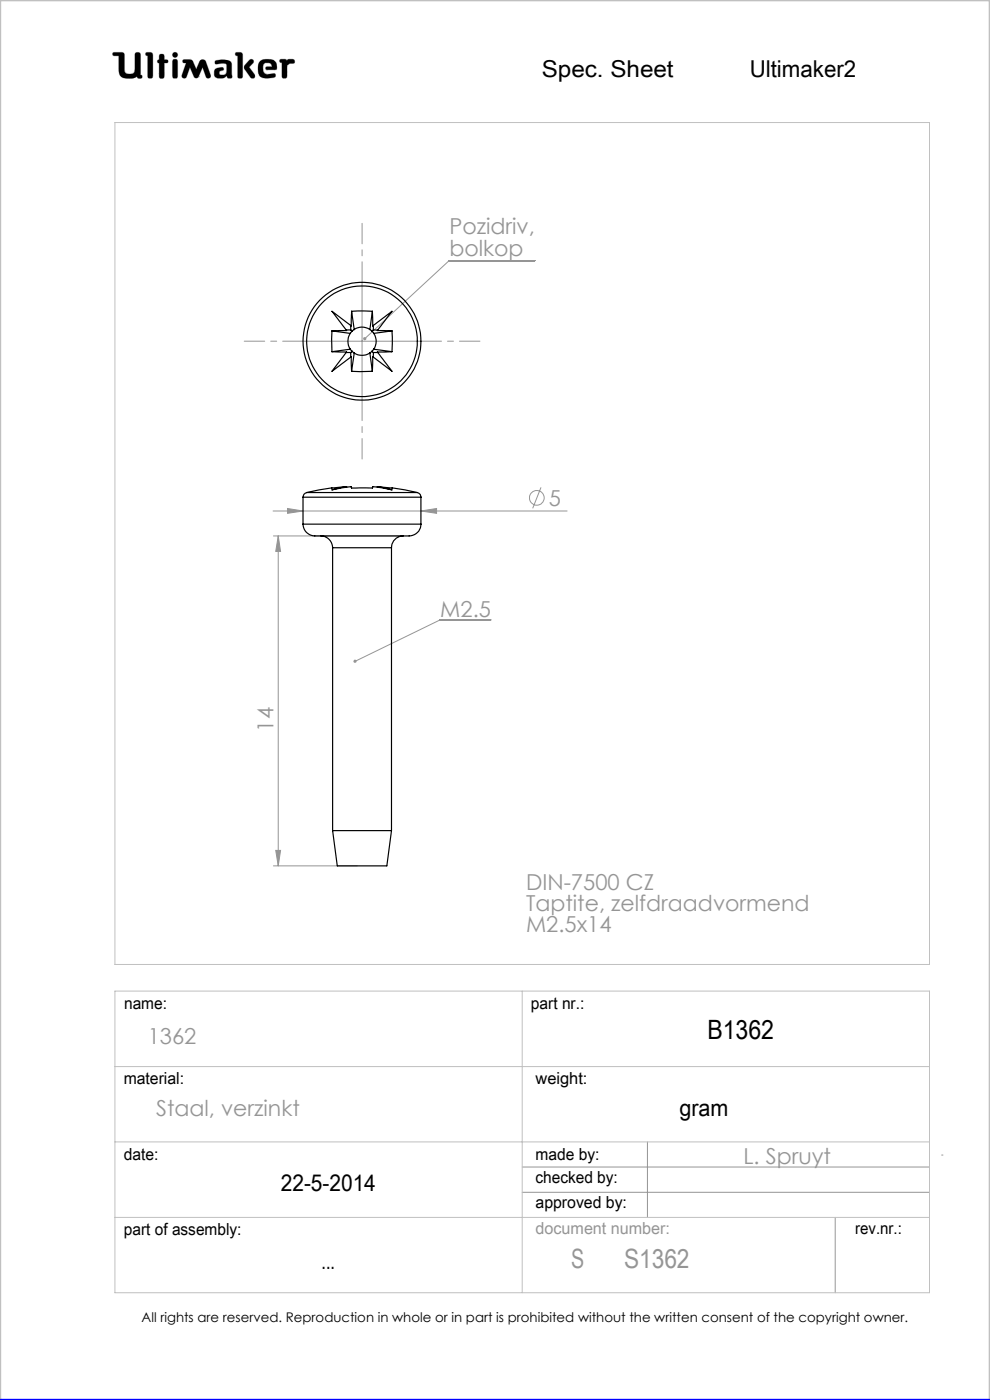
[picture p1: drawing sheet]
<svg xmlns="http://www.w3.org/2000/svg" width="210mm" height="297mm" viewBox="0 0 210 297" stroke-linecap="round" stroke-linejoin="round" font-family="sans-serif">
<g fill="none" stroke="#c0c0c0" stroke-width=".21">
<path d="M24 11.1h1.9l.4 .3 .2 3.9a1.51 1.51 0 0 0 2 0l.2-4a.77 .77 0 0 1 1 0l.1 4.6 .3 .1a.39 .39 0 0 1-.3 .6l-.6-.1-.1-.3-.9 .4-2.1-.1-.6-.5-.3-1.5v-2.7h-1a.39 .39 0 0 1-.3-.2 .39 .39 0 0 1 .1-.5zM31 11.1l1.2 .1 .2 .4-.1 4.8a.6 .6 0 0 1-.6 .2 .6 .6 0 0 1-.4-.5v-4.3l-.4-.1zM33.8 12.7v-1.1a.6 .6 0 0 1 .7-.1 .6 .6 0 0 1 .4 .5v.7h.6a.37 .37 0 0 1 0 .6l-.6 .1-.1 3.1a.6 .6 0 0 1-.6 .1 .6 .6 0 0 1-.4-.5v-2.7M33.8 12.7h.1M33.8 13.4h.1M33.8 15.7h.1M33.8 12.7h-.3l-.1 .3v.2l.4 .2M36.7 11.3l.4-.2 .4 .2 .2 .3-.2 .4-.4 .2-.4-.2-.1-.4zM36.8 12.6h.7l.2 .5v3l-.2 .5h-.7l-.2-.5v-3zM38.9 12.7h1.6l.5 .4 .6 1.6 .7-1.6 .5-.4 .6 .1 1.3 3.1-.1 .5a.53 .53 0 0 1-.5 .2 .53 .53 0 0 1-.4-.3l-.7-2-1 2.1-.4 .2-.4-.2-.9-2.1-.7 2a.54 .54 0 0 1-.5 .3 .54 .54 0 0 1-.5-.2v-.5l.9-2.5-.7-.2zM42.1 16.3h.1M45.6 12.9a3.7 3.7 0 0 1 3.4 .3l.1 .5 .1 2.7a.64 .64 0 0 1-1-.2l-1 .4-1.2-.1a1.15 1.15 0 0 1 0-2l1-.2 .3 .1 .1 .4-.8 .3-.1 .6 .2 .1 .8 .1 .4-.2 .2-.6-.1-1.5a2.59 2.59 0 0 0-2 0l-.4-.2z"/>
<path d="M50 11.1l1.3 .1 .2 .4-.1 4.8a.57 .57 0 0 1-.6 .2 .57 .57 0 0 1-.4-.5v-4.3l-.4-.1zM52.9 12.8l.4-.2 .4 .1 .1 .4-1 1.1 1.2 1.6 .1 .5-.2 .3h-.4l-.4-.2-1.3-2 .1-.6zM55 13.3a2.62 2.62 0 0 1 3.5-.1l.2 1.1-.1 .5h-2l-.3-.2 .1-.4 1.3-.1-.2-.5-.3-.2-.9-.1-.4 .4-.1 1.1 .2 .6 .8 .4 1.5-.2 .1 .1v.6a3.8 3.8 0 0 1-3.3-.1 3.2 3.2 0 0 1-.1-2.9zM56.6 14.8h.1M59.4 12.6h1.2l.3 .3a1.21 1.21 0 0 1 1.5-.2v.7l-.9 .1-.6 .4-.1 2.5a.6 .6 0 0 1-.6 .2 .6 .6 0 0 1-.4-.5v-2.8l-.5-.2zM24.4 26h172.8v178.6h-172.8zM24.4 210.3h172.8v63.9h-172.8zM110.8 210.3v63.9M24.4 226.3h172.8M24.4 242.2h172.8M24.4 258.3h172.8"/>
</g>
<path d="M76.8 59.9v-12.5M64.3 72.4h-12.5M89.3 72.4h12.5M76.8 84.9v12.5" fill="none" stroke="#959595" stroke-width=".21" stroke-dasharray="15.2 1.3 1.3 1.3" stroke-dashoffset="10.9"/>
<g fill="none" stroke="#959595" stroke-width=".21">
<path d="M76.8 59.9v25M113.5 55.3h-18.3l-17.8 16.6M64.3 72.4h25M57.9 108.4h62.4M58 113.7h26.5M59 113.7l.5 3.3h-1zM59 113.7v70M61 107.9l3.3 .5-3.3 .5zM89.3 108.4l3.3-.5v1zM114.8 103.4l-1.8 4.4M104.1 131.5h-10.8l-18 8.8M58 183.7h17.8"/>
<path d="M58.5 180.4h1l-.5 3.3zM110.8 247.6h86.4M110.8 252.9h86.4M137.3 242.2v16.1M177.2 258.3v15.9M199.7 245h.3"/>
<circle cx="113.9" cy="105.6" r="1.55"/>
</g>
<path d="M0 297v-297h210v297" fill="none" stroke="#c0c0c0" stroke-width=".5"/>
<path d="M0 297h210" fill="none" stroke="#00f" stroke-width=".5"/>
<path d="M45.7 12.9l-.1 .5 .2 .2 1.2-.2 .9 .1 .2 .3-.1 1.4a.84 .84 0 0 1-.6 .7 .84 .84 0 0 1-.9-.3l.1-.4 .4-.2a.36 .36 0 0 0 .4-.4 .36 .36 0 0 0-.4-.3 1.23 1.23 0 0 0-1.6 1 1.07 1.07 0 0 0 .3 1.1 1.07 1.07 0 0 0 1.1 .2h.6l.3-.2a.28 .28 0 0 1 .4-.3 .28 .28 0 0 1 .2 .4 .57 .57 0 0 0 .6 .2 .57 .57 0 0 0 .3-.6l-.1-2.4a1.23 1.23 0 0 0-1.5-1zM50 11.1v.6l.4 .1v4.6l.3 .2h.5l.3-.3v-4.8l-.4-.4zM53 12.7l-1.2 1.3v.5l1.4 2 .6 .1 .2-.2v-.6l-1.2-1.6 1-.9v-.4l-.4-.3zM55.2 12.9a2.9 2.9 0 0 0 .1 3.4l.5 .2 1 .1 1.4-.2 .3-.2-.1-.5-.2-.1-1.4 .2-.6-.2-.3-.4-.1-.5a.99 .99 0 0 1 .7-1.3 .99 .99 0 0 1 1.2 .7l-1.2 .1-.2 .4 .3 .2h1.5a.51 .51 0 0 0 .6-.1 .51 .51 0 0 0 0-.6 1.62 1.62 0 0 0-2-1.5l-1.1 .1zM59.4 12.6l-.1 .6 .5 .1v3l.2 .3h.6l.3-.4v-2.3l.6-.4 .9-.1 .1-.5-.3-.3h-1l-.3 .3-.4-.3zM36.7 12.7l-.1 .3v3.4l.2 .2h.7l.2-.3v-3.4l-.2-.3zM36.6 11.6a.56 .56 0 0 0 1.1 0 .56 .56 0 0 0-1.1 0zM33.8 11.6v1.1l-.4 .2v.4l.4 .1v2.9l.2 .3h.5l.4-.4v-2.8l.7-.1 .1-.4-.3-.2h-.5v-.8l-.2-.4h-.6zM31 11.1l-.1 .6 .4 .1v4.5l.3 .3h.5l.3-.5v-4.7l-.4-.3zM38.8 12.7v.5l.7 .2-.9 2.5 .1 .6 .5 .1 .3-.2 .8-2.1 .9 2.1 .3 .2h.3l.3-.2 .9-2.1 .7 2.1 .6 .2 .4-.2v-.5l-1-2.8-.3-.4h-.7l-.3 .2-.8 1.8-.9-1.9-.4-.2zM24 11.2v.6h1.2v2.7a1.76 1.76 0 0 0 2.2 2.1h.9l.8-.4 .3 .4h.6l.2-.2-.1-.4-.3-.1v-4.4l-.4-.4h-.5l-.3 .4v3.4a.81 .81 0 0 1-1.1 .8h-.1a.86 .86 0 0 1-1-1.1l-.1-3.3-.4-.2z" fill-rule="evenodd" fill="#000"/>
<g fill="#959595">
<path d="M77.1 71.6v.5l.3-.2-.3 .2a.35 .35 0 0 0 .5 0 .35 .35 0 0 0 0-.5 .35 .35 0 0 0-.5 0zM75.1 140l-.1 .4 .3-.1-.3 .1a.34 .34 0 0 0 .5 .2 .34 .34 0 0 0 .1-.5 .34 .34 0 0 0-.5-.1z"/>
<path d="M61 107.9l3.3 .5-3.3 .5zM89.3 108.4l3.3-.5v1z"/>
<path d="M58.5 180.4h1l-.5 3.3zM59 113.7l.5 3.3h-1z"/>
</g>
<g fill="none" stroke="#000" stroke-width=".25">
<path d="M70.4 70.2v4.4M70.4 74.6l3.1 .1-3.1 4.1 4.1-3.1 .1 3.1M70.4 70.2l3.9 .5M73.4 74.8h1M74.3 74.1l.4 .4M74.3 70.7a3.1 3.1 0 0 0 0 3.4M74.3 74.1l-3.9 .5M74.4 70l.3 .3M74.4 69v1M74.4 74.8v.9M74.4 70h-1M74.6 66h4.4"/>
<path d="M74.6 66l-.1 3.1-4.1-3.1 3.1 4.1-3.1 .1M74.6 78.8h4.4M74.6 66l.5 3.9M74.7 74.5l-.3 .3M74.7 74.5l.4 .4M74.7 70.3l-.4 .4M75.1 69.9l-.4 .4M75.1 74.9a3 3 0 0 0 3.4 0M75.1 69.9a2.86 2.86 0 0 1 3.4 0M75.1 74.9l-.5 3.9M78.5 69.9l.4 .4M78.5 74.9l.5 3.9"/>
<path d="M78.9 74.5l-.4 .4M78.9 74.5l.3 .3M78.9 70.3l.4 .4M79 66l.1 3.1 4-3.1-3.1 4.1 3.1 .1M79 66l-.5 3.9M79.2 69v1M79.2 74.8v.9M79.2 70l-.3 .3M79.2 70h1M79.2 74.8h1M79.3 74.1l-.4 .4M79.3 70.7a2.92 2.92 0 0 1 0 3.4"/>
<path d="M79.3 74.1l3.8 .5M83.1 74.6l-3.1 .1 3.1 4.1-4-3.1-.1 3.1M83.1 70.2v4.4M83.1 70.2l-3.8 .5M64.3 111.2a2.75 2.75 0 0 0 3.4 2.5h18a2.87 2.87 0 0 0 3.6-2.5M64.3 111.2h25M64.3 105.5h25M64.3 105.5v5.7M65.1 104.5a.99 .99 0 0 0-.8 1M65.1 104.5h23.4M68.1 113.7a2.53 2.53 0 0 1 2.5 2.5M70.6 116.2h12.4"/>
<path d="M70.6 116.2v60M73.5 103.3l-3.2 .2-5.2 1M73.5 103.3l-3.1 .6 4.1-.6 .1 .2h4.4l.1-.2h.5l3.5 .6-3.1-.6M73.5 103.3v.1M80 103.3l3.2 .2 5.3 1M80 103.3l.1 .1M83 116.2v60M85.5 113.7a2.53 2.53 0 0 0-2.5 2.5M88.5 104.5a.99 .99 0 0 1 .8 1M89.3 105.5v5.7M70.6 176.2l.9 7.5h10.6l.9-7.5M70.6 176.2h12.4"/>
<circle cx="76.8" cy="72.4" r="11.7"/>
<circle cx="76.8" cy="72.4" r="12.5"/>
</g>
<text font-size="5.6" x="150" y="220.3">B1362</text>
<g font-size="5.6" fill="#959595">
<text x="121.1" y="269.1">S</text>
<text x="132.4" y="269.1">S1362</text>
</g>
<g font-size="4.9">
<text x="114.9" y="16.4">Spec. Sheet</text>
<text x="159" y="16.3">Ultimaker2</text>
<text x="144.1" y="236.7">gram</text>
<text x="59.6" y="252.7">22-5-2014</text>
<text x="68.2" y="269.3">...</text>
</g>
<g font-size="4.7" fill="#959595">
<text x="95.3" y="49.7">Pozidriv,</text>
<text x="95.3" y="54.2">bolkop</text>
<text x="116.5" y="107.3">5</text>
<text x="93.4" y="130.8">M2.5</text>
<text x="58" y="155.2" transform="rotate(-90 58 155.2)">14</text>
<text x="111.6" y="188.7">DIN-7500 CZ</text>
<text x="111.6" y="193.2">Taptite, zelfdraadvormend</text>
<text x="111.6" y="197.8">M2.5x14</text>
<text x="31.3" y="221.4">1362</text>
<text x="33.1" y="236.7">Staal, verzinkt</text>
<text x="157.7" y="246.9">L. Spruyt</text>
</g>
<g font-size="3.5">
<text x="26.3" y="214.1">name:</text>
<text x="112.6" y="214">part nr.:</text>
<text x="26.2" y="229.9">material:</text>
<text x="113.6" y="229.9">weight:</text>
<text x="26.3" y="246">date:</text>
<text x="113.6" y="246">made by:</text>
<text x="113.6" y="251.1">checked by:</text>
<text x="113.6" y="256.3">approved by:</text>
<text x="26.3" y="262">part of assembly:</text>
<text x="181.4" y="261.9">rev.nr.:</text>
</g>
<text font-size="3.5" fill="#959595" x="113.6" y="261.8">document number:</text>
<text font-size="2.8" x="30" y="280.4">All rights are reserved. Reproduction in whole or in part is prohibited without the written consent of the copyright owner.</text>
</svg>
